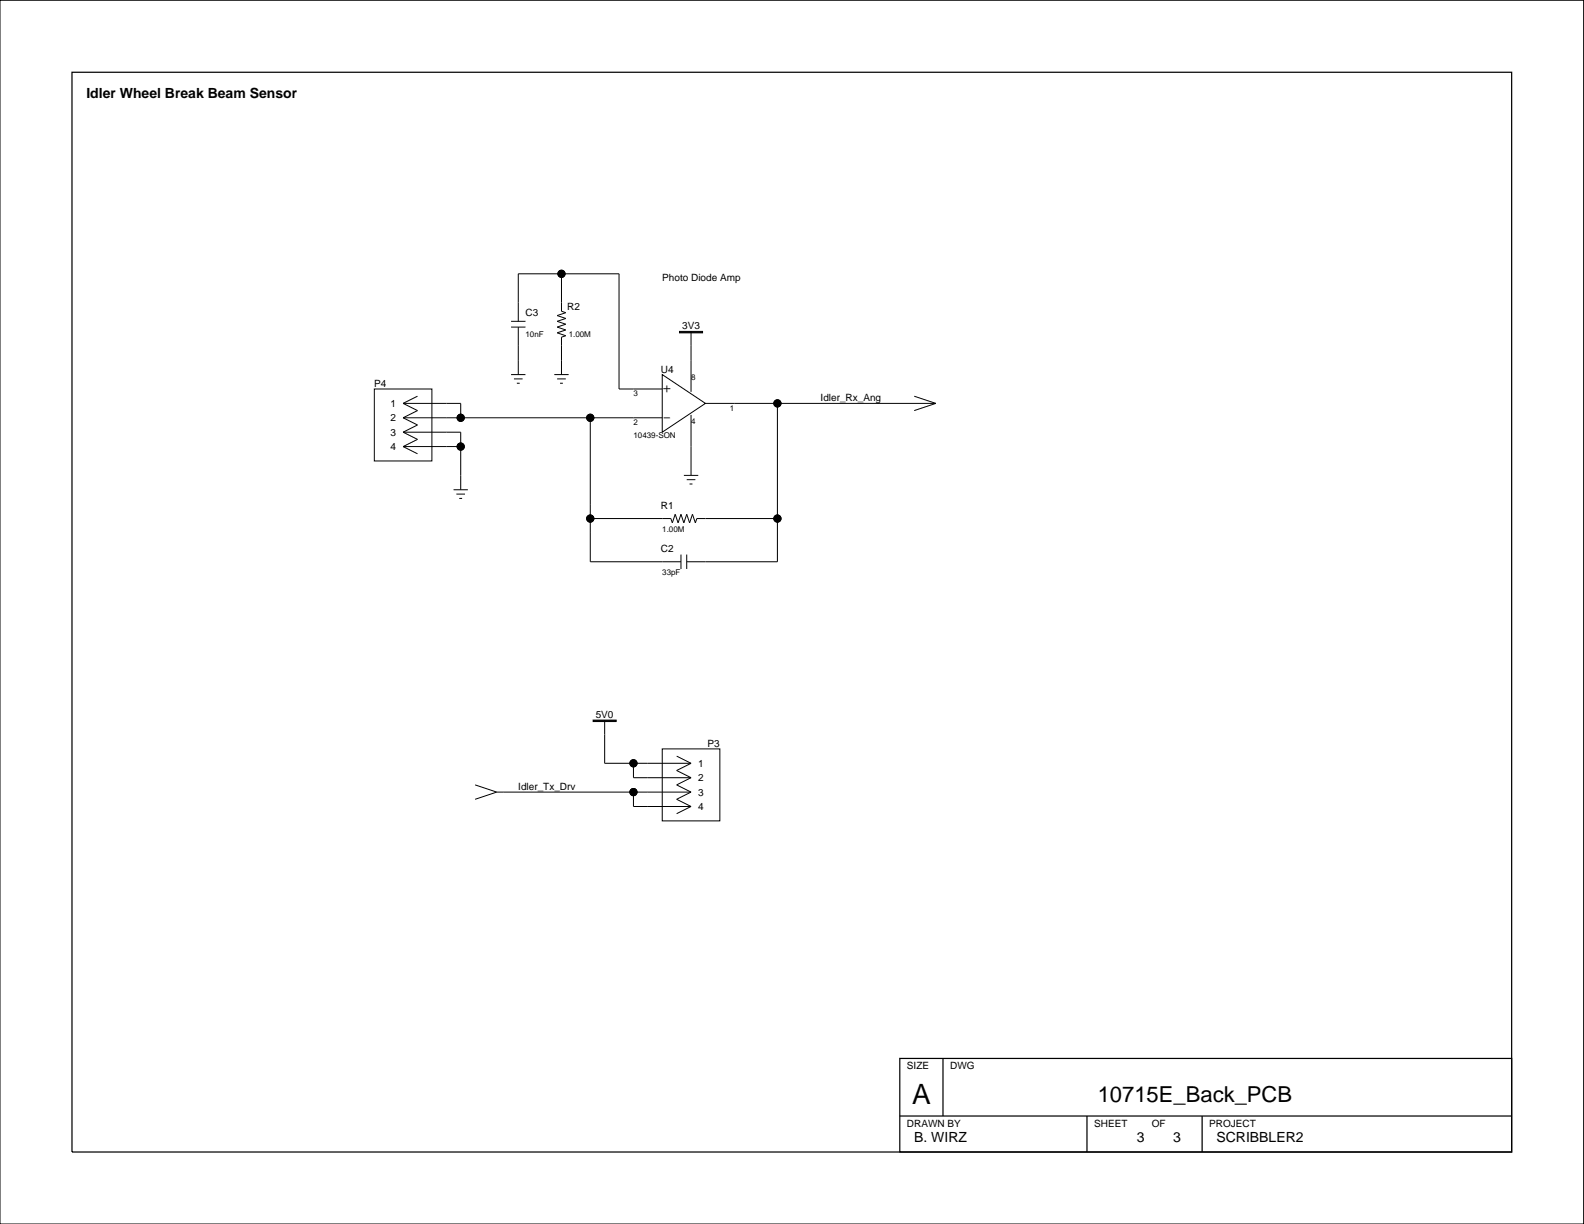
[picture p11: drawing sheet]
<svg xmlns="http://www.w3.org/2000/svg" width="279mm" height="216mm" viewBox="0 0 279 216" stroke-linecap="round" stroke-linejoin="round" font-family="sans-serif">
<g fill="none" stroke="#000" stroke-width=".18">
<path d="M0 0h279.3v215.9h-279.3zM90.1 57.7h2.6M90.1 56.7h2.6M91.4 56.7v-8.4h17.8v20.3h7.6M91.4 57.7v8.4M99 48.3v6.6l.8 .3-1.5 .5 1.5 .5-1.5 .5 1.5 .5-1.5 .5 1.5 .5-1.5 .5 1.5 .5-.8 .3v6.6M121.9 58.5v10.6M66 68.6h10.2v12.7h-10.2zM71.1 78.8h10.2M71.1 76.2h10.2v10.2M71.1 73.7h45.7M71.1 71.2h10.2v2.5"/>
<path d="M71.1 76.2l2.5 1.3-2.5 1.3M71.1 78.8l2.5 1.2M71.1 73.7l2.5 1.3-2.5 1.2M71.1 71.2l2.5 1.2-2.5 1.3M73.6 69.9l-2.5 1.3M90.1 66.1h2.6M90.7 66.8h1.5M91.2 67.6h.5M97.8 66.1h2.5M98.3 66.8h1.5M98.8 67.6h.5M104.1 73.7v25.4h16"/>
<path d="M116.8 66.1l7.6 5.1-7.6 5zM121.9 73.2v10.6M124.4 71.2h40.7M137.1 71.2v27.9h-16M161.3 69.9l3.8 1.3M165.1 71.2l-3.8 1.2M80 86.4h2.5M80.5 87.2h1.5M81 87.9h.5M104.1 91.5h14.2l.3 .7 .5-1.5 .5 1.5 .5-1.5 .5 1.5 .5-1.5 .5 1.5 .5-1.5 .6 1.5 .2-.7h14.2M120.1 97.8v2.6M120.6 83.8h2.6"/>
<path d="M121.1 84.6h1.6M121.1 97.8v2.6M121.6 85.4h.5M83.8 138.4l3.8 1.3M87.6 139.7h34.3M87.6 139.7l-3.8 1.3M106.7 127v7.6h15.2M111.7 139.7v2.6h10.2M111.7 134.6v2.6h10.2M116.8 132.1h10.2v12.7h-10.2zM119.4 133.4l2.5 1.2M121.9 139.7l-2.5 1.3 2.5 1.3"/>
<path d="M121.9 137.2l-2.5 1.2 2.5 1.3M121.9 134.6l-2.5 1.3 2.5 1.3M121.9 142.3l-2.5 1.2"/>
<circle cx="99" cy="48.3" r=".63"/>
<circle cx="81.3" cy="78.8" r=".63"/>
<circle cx="81.3" cy="73.7" r=".63"/>
<circle cx="104.1" cy="73.7" r=".63"/>
<circle cx="137.1" cy="71.2" r=".63"/>
<circle cx="104.1" cy="91.5" r=".63"/>
<circle cx="137.1" cy="91.5" r=".63"/>
<circle cx="111.7" cy="139.7" r=".63"/>
<circle cx="111.7" cy="134.6" r=".63"/>
</g>
<g fill="#000" stroke="#000" stroke-width=".18">
<path d="M119.9 58.5h4v.2h-4z" fill-rule="evenodd"/>
<path d="M104.6 127h4.1v.3h-4.1z" fill-rule="evenodd"/>
<circle cx="99" cy="48.3" r=".63"/>
<circle cx="81.3" cy="78.8" r=".63"/>
<circle cx="81.3" cy="73.7" r=".63"/>
<circle cx="104.1" cy="73.7" r=".63"/>
<circle cx="137.1" cy="71.2" r=".63"/>
<circle cx="104.1" cy="91.5" r=".63"/>
<circle cx="137.1" cy="91.5" r=".63"/>
<circle cx="111.7" cy="139.7" r=".63"/>
<circle cx="111.7" cy="134.6" r=".63"/>
</g>
<path d="M12.7 12.7h253.9v190.5h-253.9zM158.7 186.7h107.9v16.5h-107.9zM158.7 196.9h107.9M166.3 186.7v10.2M191.7 196.9v6.3M212 196.9v6.3" fill="none" stroke="#000" stroke-width=".22"/>
<text font-size="4.9" x="160.9" y="194.8">A</text>
<text font-size="3.9" x="193.6" y="194.4">10715E_Back_PCB</text>
<g font-size="2.8">
<text x="116.8" y="69.4">+</text>
<text x="116.8" y="74.5">-</text>
</g>
<g font-size="2.5">
<text x="15.2" y="17.3">Idler Wheel Break Beam Sensor</text>
<text x="161.3" y="201.4">B. WIRZ</text>
<text x="200.5" y="201.4">3</text>
<text x="207" y="201.4">3</text>
<text x="214.6" y="201.4">SCRIBBLER2</text>
</g>
<g font-size="1.8">
<text x="116.8" y="49.6">Photo Diode Amp</text>
<text x="92.7" y="55.8">C3</text>
<text x="100.1" y="54.6">R2</text>
<text x="120.3" y="58.1">3V3</text>
<text x="116.6" y="65.7">U4</text>
<text x="66" y="68.2">P4</text>
<text x="68.9" y="71.8">1</text>
<text x="144.7" y="70.8">Idler_Rx_Ang</text>
<text x="68.9" y="76.9">3</text>
<text x="68.9" y="74.3">2</text>
<text x="68.9" y="79.4">4</text>
<text x="116.6" y="89.8">R1</text>
<text x="116.6" y="97.5">C2</text>
<text x="105.1" y="126.7">5V0</text>
<text x="124.8" y="131.7">P3</text>
<text x="123.2" y="137.8">2</text>
<text x="123.2" y="135.3">1</text>
<text x="91.4" y="139.4">Idler_Tx_Drv</text>
<text x="123.2" y="142.9">4</text>
<text x="123.2" y="140.4">3</text>
<text x="160" y="188.6">SIZE</text>
<text x="167.6" y="188.6">DWG</text>
<text x="160" y="198.8">DRAWN BY</text>
<text x="193" y="198.8">SHEET</text>
<text x="203.2" y="198.8">OF</text>
<text x="213.3" y="198.8">PROJECT</text>
</g>
<g font-size="1.4">
<text x="92.7" y="59.5">10nF</text>
<text x="100.3" y="59.5">1.00M</text>
<text x="111.7" y="69.9">3</text>
<text x="121.9" y="67.1">8</text>
<text x="111.7" y="75">2</text>
<text x="111.7" y="77.2">10439-SON</text>
<text x="121.9" y="74.7">4</text>
<text x="128.7" y="72.4">1</text>
<text x="116.8" y="93.8">1.00M</text>
<text x="116.8" y="101.4">33pF</text>
</g>
</svg>
